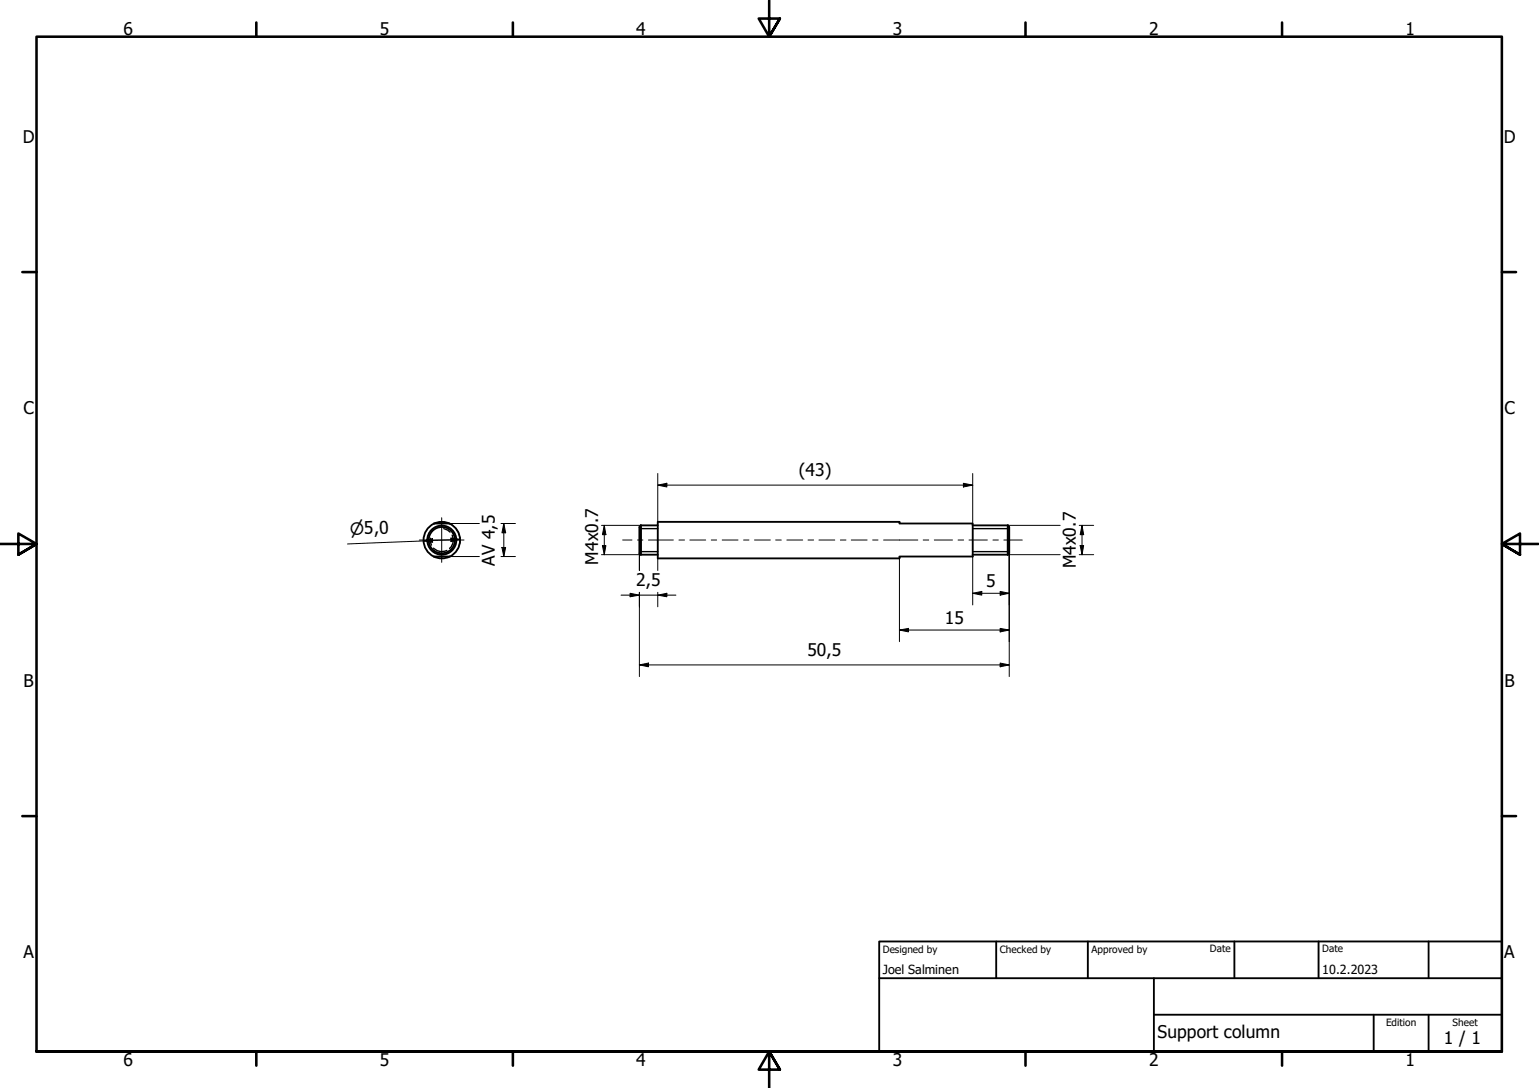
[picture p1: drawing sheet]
<svg xmlns="http://www.w3.org/2000/svg" width="420mm" height="297mm" viewBox="0 0 420 297" stroke-linecap="round" stroke-linejoin="round" font-family="sans-serif">
<!-- layer: Visible (ISO) -->
<g fill="none" stroke="#000" stroke-width=".51">
<path d="M118.4 151.9h4.3M118.4 142.9h4.3M174.9 143.4h4.7M174.9 151.4h4.7M174.9 143.4l-.3 .5v7.2l.3 .3M174.9 143.4v8M179.6 142.5h66v.4h20v9h-20v.5h-66zM265.6 143.4h9.5M265.6 151.4h9.5M275.1 143.4v8M275.1 143.4l.4 .5v7.2l-.4 .3"/>
<circle cx="120.6" cy="147.5" r="5"/>
<circle cx="120.6" cy="147.5" r="3.6"/>
<circle cx="120.6" cy="147.5" r="4"/>
</g>
<!-- layer: Visible Narrow (ISO) -->
<path d="M174.9 144.3h4.7M174.9 150.6h4.7M265.6 144.3h9.5M265.6 150.6h9.5" fill="none" stroke="#000" stroke-width=".38"/>
<!-- layer: Hidden (ISO) -->
<path d="M117.5 146.9v1l.3 .9M118.4 149.7a3.1 3.1 0 0 0 3.6 .6M121.2 144.3l1 .4 .7 .6M123.4 146.1a3 3 0 0 1-.7 3.6" fill="none" stroke="#000" stroke-width=".38"/>
<!-- layer: Border (ISO) -->
<g fill="none" stroke="#000" stroke-width=".7">
<path d="M70 6.1v3.9M140 6.1v3.9M210 0v10l-2.9-4.9h5.8l-2.9 4.9 2.9-4.9M280 6.1v3.9M350 6.1v3.9M6.1 74.3h3.9M410 74.3h3.9M0 148.5h10l-5-2.8v5.7l5-2.9-5 2.9M420 148.5h-10l5-2.8v5.7l-5-2.9 5 2.9M6.1 222.8h3.9M410 222.8h3.9M10 287.1v-277.1h400v277.1h-400h400"/>
<path d="M70 287.1v3.8M140 287.1v3.8M212.9 292l-2.9-4.9 2.9 4.9h-5.8l2.9-4.9v9.9M280 287.1v3.8M350 287.1v3.8"/>
</g>
<!-- layer: Title (ISO) -->
<path d="M240 257h170v30.1h-170zM272 257v10.1M297 257v10.1M337 257v10.1M360 257v10.1M390 257v10.1M240 267.1h170M315 277h95M315 267.1v20M375 277v10.1M390 277v10.1" fill="none" stroke="#000" stroke-width=".51"/>
<!-- layer: Symbol (ISO) -->
<path d="M164.2 151.4h10.7M164.2 143.4h10.7M164.5 149h.9l-.4 2.4zM165 143.4l.4 2.6h-.9zM165 143.4v8M275.1 151.4h14.3M275.1 143.4h14.3M294.6 151.4h4M294.6 143.4h4M294.9 149h.9l-.4 2.4zM295.4 143.4l.4 2.6h-.9zM295.4 143.4v8" fill="none" stroke="#000" stroke-width=".27"/>
<g fill="#000">
<path d="M164.5 149h.9l-.4 2.4z" fill-rule="evenodd"/>
<path d="M165 143.4l.4 2.6h-.9z" fill-rule="evenodd"/>
<path d="M294.9 149h.9l-.4 2.4z" fill-rule="evenodd"/>
<path d="M295.4 143.4l.4 2.6h-.9z" fill-rule="evenodd"/>
</g>
<!-- layer: Centerline (ISO) -->
<g fill="none" stroke="#000" stroke-width=".27">
<path d="M170 147.4h2.5M174.1 147.4h1.4M177 147.4h6.8M185.4 147.4h1.5M188.3 147.4h4.4M194.2 147.4h1.4M197.2 147.4h4.3M203 147.4h1.5M206 147.4h4.3M211.8 147.4h1.5M214.8 147.4h4.3M220.6 147.4h1.5"/>
<path d="M223.6 147.4h4.3M229.4 147.4h1.5M232.4 147.4h4.3M238.3 147.4h1.4M241.2 147.4h9.4M252 147.4h1.6M255.1 147.4h4.9M261.6 147.4h1.5M264.5 147.4h5.1M271.1 147.4h1.4M274.1 147.4h5"/>
</g>
<!-- layer: Center Mark (ISO) -->
<path d="M114.5 147.4h12.2M120.6 141.3v12.2" fill="none" stroke="#000" stroke-width=".27"/>
<!-- layer: Dimension (ISO) -->
<g fill="none" stroke="#000" stroke-width=".27">
<path d="M179.6 132.4l2.5-.5v1.1zM179.6 129.3v13.2M179.6 132.4h86M263 131.9l2.6 .5-2.6 .6zM265.6 129.3v13.6M115.6 147.7l2.4-.6 .1 1zM120.5 142.5l-2.1 .5M120.7 142.5a5 5 0 0 1 4.9 4.9M122.7 151.9h8.2M122.7 142.9h8.2M123.1 146.9l2.5 .3-2.5 .7zM125.6 147.6l-.2 1.4-.7 1.3"/>
<path d="M125.6 147.2l-30.7 1.3M136.8 151.9h3.9M136.8 142.9h3.9M137 149.5h1l-.5 2.4zM137.5 142.9l.5 2.6h-1zM137.5 142.9v9M174.6 151.1v4.7M179.6 152.4v3.4M245.6 152.4v22.8M265.6 151.9v13.2M275.5 151.1v33.6M169.5 162.5h15"/>
<path d="M172 162l2.6 .5-2.6 .4zM174.6 161.7v23M179.6 162.5l2.5-.5v.9zM179.6 161.7v4M245.6 172l2.4-.4v.9zM245.6 172h29.9M265.6 162l2.4-.5v1zM265.6 162h9.9M273 161.5l2.5 .5-2.5 .5zM273 171.6l2.5 .4-2.5 .5zM174.6 181.5l2.4-.5v1zM174.6 181.5h100.9"/>
<path d="M273 181l2.5 .5-2.5 .5z"/>
</g>
<g fill="#000">
<path d="M179.6 132.4l2.5-.5v1.1z" fill-rule="evenodd"/>
<path d="M263 131.9l2.6 .5-2.6 .6z" fill-rule="evenodd"/>
<path d="M115.6 147.7l2.4-.6 .1 1z" fill-rule="evenodd"/>
<path d="M123.1 146.9l2.5 .3-2.5 .7z" fill-rule="evenodd"/>
<path d="M137 149.5h1l-.5 2.4z" fill-rule="evenodd"/>
<path d="M137.5 142.9l.5 2.6h-1z" fill-rule="evenodd"/>
<path d="M172 162l2.6 .5-2.6 .4z" fill-rule="evenodd"/>
<path d="M179.6 162.5l2.5-.5v.9z" fill-rule="evenodd"/>
<path d="M245.6 172l2.4-.4v.9z" fill-rule="evenodd"/>
<path d="M265.6 162l2.4-.5v1z" fill-rule="evenodd"/>
<path d="M273 161.5l2.5 .5-2.5 .5z" fill-rule="evenodd"/>
<path d="M273 171.6l2.5 .4-2.5 .5z" fill-rule="evenodd"/>
<path d="M174.6 181.5l2.4-.5v1z" fill-rule="evenodd"/>
<path d="M273 181l2.5 .5-2.5 .5z" fill-rule="evenodd"/>
</g>
<g font-size="4.8">
<text x="33.7" y="9.6">6</text>
<text x="103.7" y="9.6">5</text>
<text x="173.7" y="9.6">4</text>
<text x="243.7" y="9.6">3</text>
<text x="313.7" y="9.6">2</text>
<text x="383.7" y="9.6">1</text>
<text x="6.2" y="38.9">D</text>
<text x="410.5" y="38.9">D</text>
<text x="6.4" y="113.1">C</text>
<text x="410.7" y="113.1">C</text>
<text x="218.1" y="130">(43)</text>
<text x="135.1" y="154.4" transform="rotate(-90 135.1 154.4)">AV 4,5</text>
<text x="163.3" y="154.2" transform="rotate(-90 163.3 154.2)">M4x0.7</text>
<text x="293.8" y="155.2" transform="rotate(-90 293.8 155.2)">M4x0.7</text>
<text x="173.7" y="160.1">2,5</text>
<text x="269.2" y="160.4">5</text>
<text x="257.9" y="170.4">15</text>
<text x="220.4" y="179.1">50,5</text>
<text x="6.4" y="187.4">B</text>
<text x="410.7" y="187.4">B</text>
<text x="6.4" y="261.7">A</text>
<text x="410.7" y="261.7">A</text>
<text x="316" y="283.4">Support column</text>
<text x="394.2" y="285">1 / 1</text>
<text x="33.7" y="290.9">6</text>
<text x="103.7" y="290.9">5</text>
<text x="173.7" y="290.9">4</text>
<text x="243.7" y="290.9">3</text>
<text x="313.7" y="290.9">2</text>
<text x="383.7" y="290.9">1</text>
</g>
<text font-size="4.6" x="95.6" y="146" transform="rotate(-2 95.6 146)">⌀5,0</text>
<g font-size="3.4">
<text x="241" y="266">Joel Salminen</text>
<text x="361" y="266">10.2.2023</text>
</g>
<g font-size="2.7">
<text x="241" y="260.1">Designed by</text>
<text x="273" y="260.1">Checked by</text>
<text x="298" y="260.1">Approved by</text>
<text x="330.3" y="260">Date</text>
<text x="361" y="260">Date</text>
<text x="378.4" y="280.1">Edition</text>
<text x="396.6" y="280.1">Sheet</text>
</g>
</svg>
